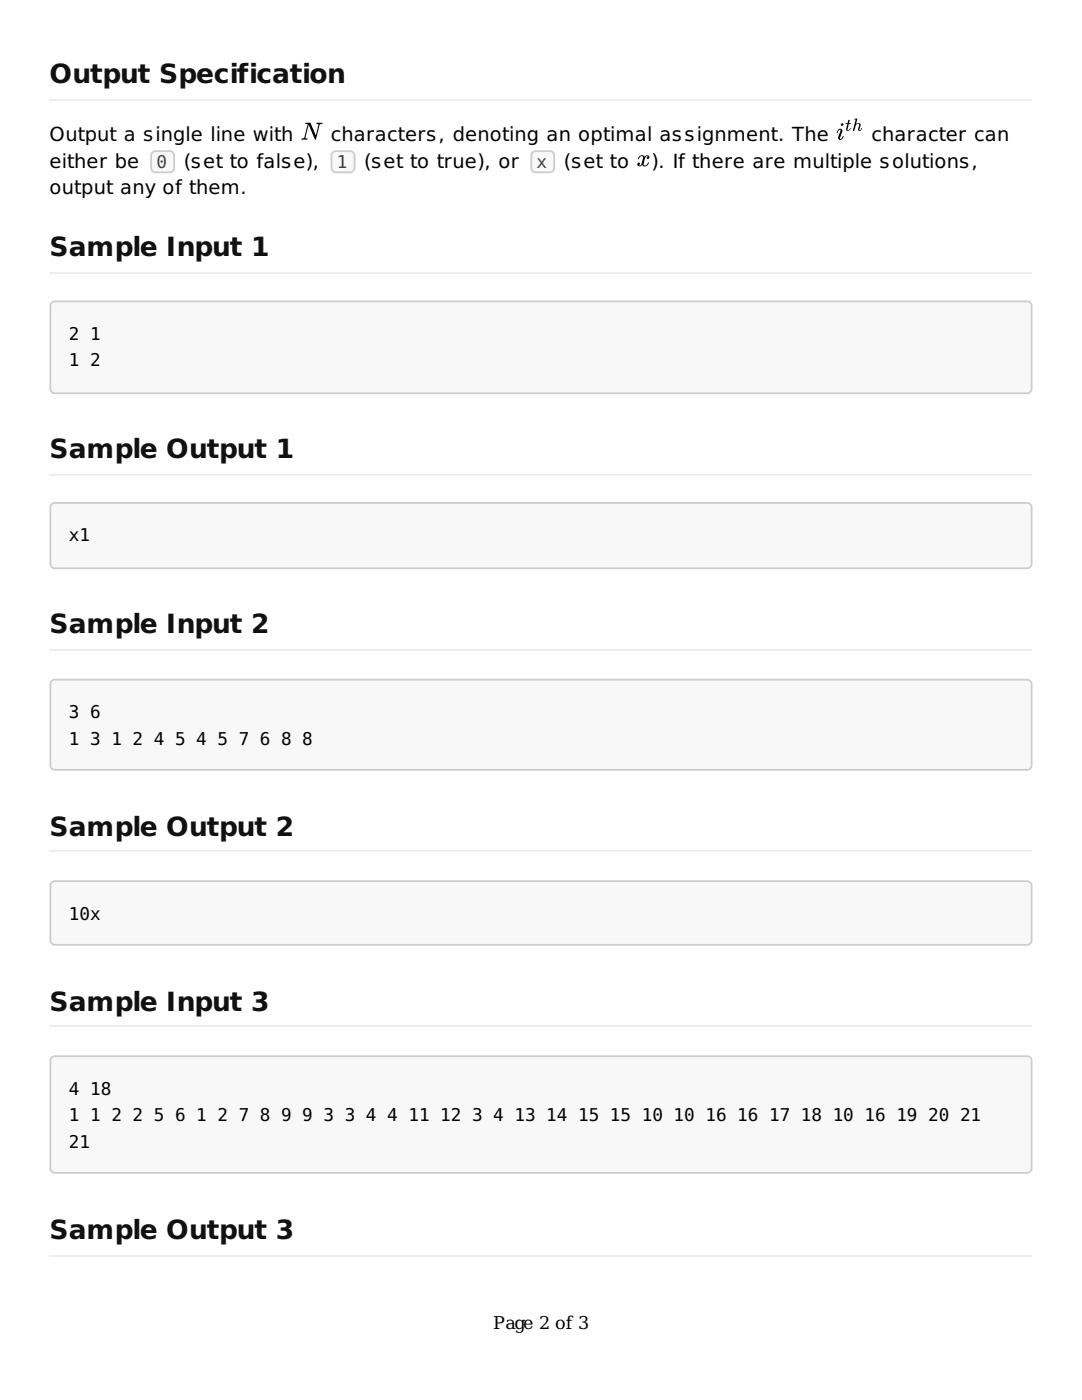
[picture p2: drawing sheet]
<svg xmlns="http://www.w3.org/2000/svg" width="216mm" height="279mm" viewBox="0 0 216 279" stroke-linecap="round" stroke-linejoin="round" font-family="sans-serif">
<path d="M9.9 19.9h196.1M9.9 54.5h196.1" fill="none" stroke="#eee" stroke-width=".35"/>
<path d="M10.1 60.4l.5-.4h.3h194.1a1.06 1.06 0 0 1 1 1v16.6a1.06 1.06 0 0 1-1 1.1h-194.1a1.06 1.06 0 0 1-1-1.1v-16.6zM10.8 60.9l.5-.2h193.3a.71 .71 0 0 1 .7 .7v15.9a.71 .71 0 0 1-.7 .7h-193.3a.71 .71 0 0 1-.7-.7v-15.9z" fill-rule="evenodd" fill="#ccc"/>
<path d="M10.4 60.5l.5-.2h194.1a.71 .71 0 0 1 .7 .7v16.6a.71 .71 0 0 1-.7 .7h-194.1a.71 .71 0 0 1-.7-.7v-16.6z" fill-rule="evenodd" fill="#f8f8f8"/>
<path d="M9.9 94.7h196.1" fill="none" stroke="#eee" stroke-width=".35"/>
<path d="M10.1 100.6l.5-.4h.3h194.1a1.06 1.06 0 0 1 1 1v11.3a1.06 1.06 0 0 1-1 1.1h-194.1a1.06 1.06 0 0 1-1-1.1v-11.3zM10.8 101.1l.5-.2h193.3a.71 .71 0 0 1 .7 .7v10.6a.71 .71 0 0 1-.7 .7h-193.3a.71 .71 0 0 1-.7-.7v-10.6z" fill-rule="evenodd" fill="#ccc"/>
<path d="M10.4 100.7l.5-.2h194.1a.71 .71 0 0 1 .7 .7v11.3a.71 .71 0 0 1-.7 .7h-194.1a.71 .71 0 0 1-.7-.7v-11.3z" fill-rule="evenodd" fill="#f8f8f8"/>
<path d="M9.9 129.6h196.1" fill="none" stroke="#eee" stroke-width=".35"/>
<path d="M10.1 135.9l.5-.4h.3h194.1a1.06 1.06 0 0 1 1 1v16.3a1.06 1.06 0 0 1-1 1h-194.1a1.06 1.06 0 0 1-1-1v-16.3zM10.8 136.4l.5-.2h193.3a.71 .71 0 0 1 .7 .7v15.5a.71 .71 0 0 1-.7 .7h-193.3a.71 .71 0 0 1-.7-.7v-15.5z" fill-rule="evenodd" fill="#ccc"/>
<path d="M10.4 136l.5-.2h194.1a.71 .71 0 0 1 .7 .7v16.3a.71 .71 0 0 1-.7 .7h-194.1a.71 .71 0 0 1-.7-.7v-16.3z" fill-rule="evenodd" fill="#f8f8f8"/>
<path d="M9.9 169.9h196.1" fill="none" stroke="#eee" stroke-width=".35"/>
<path d="M10.1 176.1l.5-.4h.3h194.1a1.06 1.06 0 0 1 1 1v11a1.06 1.06 0 0 1-1 1h-194.1a1.06 1.06 0 0 1-1-1v-11zM10.8 176.6l.5-.2h193.3a.71 .71 0 0 1 .7 .7v10.2a.71 .71 0 0 1-.7 .7h-193.3a.71 .71 0 0 1-.7-.7v-10.2z" fill-rule="evenodd" fill="#ccc"/>
<path d="M10.4 176.2l.5-.2h194.1a.71 .71 0 0 1 .7 .7v11a.71 .71 0 0 1-.7 .7h-194.1a.71 .71 0 0 1-.7-.7v-11z" fill-rule="evenodd" fill="#f8f8f8"/>
<path d="M9.9 204.8h196.1" fill="none" stroke="#eee" stroke-width=".35"/>
<path d="M10.1 211l.5-.3 .3-.1h194.1a1.06 1.06 0 0 1 1 1.1v21.5a1.06 1.06 0 0 1-1 1h-194.1a1.06 1.06 0 0 1-1-1v-21.5zM10.8 211.5l.5-.2h193.3a.71 .71 0 0 1 .7 .7v20.8a.71 .71 0 0 1-.7 .7h-193.3a.71 .71 0 0 1-.7-.7v-20.8z" fill-rule="evenodd" fill="#ccc"/>
<path d="M10.4 211.2l.5-.2h194.1a.71 .71 0 0 1 .7 .7v21.5a.71 .71 0 0 1-.7 .7h-194.1a.71 .71 0 0 1-.7-.7v-21.5z" fill-rule="evenodd" fill="#f8f8f8"/>
<path d="M9.9 250.6h196.1" fill="none" stroke="#eee" stroke-width=".35"/>
<path d="M30.2 30.4l.5-.4h.3h2.9a1.06 1.06 0 0 1 1 1v2.5a1.06 1.06 0 0 1-1 1.1h-2.9a1.06 1.06 0 0 1-1-1.1v-2.5z" fill-rule="evenodd" fill="#f8f8f8"/>
<path d="M30.2 30.4l.5-.4h.3h2.9a1.06 1.06 0 0 1 1 1v2.5a1.06 1.06 0 0 1-1 1.1h-2.9a1.06 1.06 0 0 1-1-1.1v-2.5zM30.5 30.5l.5-.2h2.9a.71 .71 0 0 1 .7 .7v2.5a.71 .71 0 0 1-.7 .7h-2.9a.71 .71 0 0 1-.7-.7v-2.5z" fill-rule="evenodd" fill="#ccc"/>
<path d="M66.2 30.4l.5-.4h.3h2.8a1.06 1.06 0 0 1 1.1 1v2.5a1.06 1.06 0 0 1-1.1 1.1h-2.8a1.06 1.06 0 0 1-1-1.1v-2.5z" fill-rule="evenodd" fill="#f8f8f8"/>
<path d="M66.2 30.4l.5-.4h.3h2.8a1.06 1.06 0 0 1 1.1 1v2.5a1.06 1.06 0 0 1-1.1 1.1h-2.8a1.06 1.06 0 0 1-1-1.1v-2.5zM66.5 30.5l.5-.2h2.8a.71 .71 0 0 1 .8 .7v2.5a.71 .71 0 0 1-.8 .7h-2.8a.71 .71 0 0 1-.7-.7v-2.5z" fill-rule="evenodd" fill="#ccc"/>
<path d="M106 30.4l.6-.4h.3h2.8a1.06 1.06 0 0 1 1.1 1v2.5a1.06 1.06 0 0 1-1.1 1.1h-2.8a1.06 1.06 0 0 1-1.1-1.1v-2.5z" fill-rule="evenodd" fill="#f8f8f8"/>
<path d="M106 30.4l.6-.4h.3h2.8a1.06 1.06 0 0 1 1.1 1v2.5a1.06 1.06 0 0 1-1.1 1.1h-2.8a1.06 1.06 0 0 1-1.1-1.1v-2.5zM106.4 30.5l.5-.2h2.8a.71 .71 0 0 1 .7 .7v2.5a.71 .71 0 0 1-.7 .7h-2.8a.71 .71 0 0 1-.7-.7v-2.5z" fill-rule="evenodd" fill="#ccc"/>
<g fill="#000">
<path d="M61 24.5h1l1 2.5 .5-2.1-.4-.2a.95 .95 0 0 1 1-.2l.3 .1-.2 .1a.42 .42 0 0 0-.5 .4l-.7 2.8h-.2l-1.2-3-.7 2.6 .4 .1v.2l-1.2 .1 .1-.2 .5-.2 .7-2.8h-.4zM127.6 31.2l.5-.2 .5 .3a.46 .46 0 0 1 .7-.3 .46 .46 0 0 1 .1 .7h-.3v-.2l.2-.3a.42 .42 0 0 0-.5 .1 .42 .42 0 0 0-.1 .4l-.3 1 .2 .3a.66 .66 0 0 0 .7-.6h.2a.77 .77 0 0 1-.5 .7 .77 .77 0 0 1-.9-.2 .43 .43 0 0 1-.7 .3 .43 .43 0 0 1 .1-.7 .27 .27 0 0 1 .2 .2 .27 .27 0 0 1-.2 .3h.1a1.65 1.65 0 0 0 .7-1.6l-.1-.2a.89 .89 0 0 0-.8 .6l-.1-.2zM169.3 23.9l.2 .1-.1 .6h.4l-.1 .1h-.3l-.3 1.3a.42 .42 0 0 0 .5-.4h.2a.48 .48 0 0 1-.4 .5 .48 .48 0 0 1-.6-.4l.3-.9-.4-.1 .4-.1zM170.5 23.7h.6l-.3 1.1a.52 .52 0 0 1 .8-.2 .52 .52 0 0 1 0 .8l-.1 .6 .5-.4a.39 .39 0 0 1-.3 .5 .39 .39 0 0 1-.5-.4l.2-.8-.2-.2a1.36 1.36 0 0 0-.7 1.4h-.3l.5-2.2h-.2z"/>
<path d="M167.8 24.8a.27 .27 0 0 0 .5 0 .27 .27 0 0 0-.5 0zM167.2 25.9l-.2 .6h.1a.42 .42 0 0 1 .2-.4 .42 .42 0 0 1 .4-.1l-.4 1.2a.47 .47 0 0 0 .1 .7 .47 .47 0 0 0 .7-.2l.3-.5-.1-.1a.68 .68 0 0 1-.7 .6l.4-1.3a.48 .48 0 0 0-.1-.7 .48 .48 0 0 0-.7 .2z"/>
</g>
<g font-size="5.3" fill="#111">
<text x="9.9" y="16.6">Output Specification</text>
<text x="9.9" y="51.2">Sample Input 1</text>
<text x="9.9" y="91.4">Sample Output 1</text>
<text x="9.9" y="126.3">Sample Input 2</text>
<text x="9.9" y="166.9">Sample Output 2</text>
<text x="9.9" y="201.8">Sample Input 3</text>
<text x="9.9" y="247.3">Sample Output 3</text>
</g>
<g font-size="3.9">
<text x="9.9" y="28.2">Output a single line with</text>
<text x="66" y="28.2">characters, denoting an optimal assignment. The</text>
<text x="173.9" y="28.2">character can</text>
<text x="9.9" y="33.5">either be</text>
<text x="36.7" y="33.5">(set to false),</text>
<text x="72.7" y="33.5">(set to true), or</text>
<text x="112.5" y="33.5">(set to</text>
<text x="130" y="33.5">). If there are multiple solutions,</text>
<text x="9.9" y="38.8">output any of them.</text>
</g>
<g font-size="3.5" fill="#444">
<text x="31.2" y="33.5">0</text>
<text x="67.2" y="33.5">1</text>
<text x="107.1" y="33.5">x</text>
</g>
<g font-size="3.5">
<text x="13.8" y="67.8">2</text>
<text x="18" y="67.8">1</text>
<text x="13.8" y="73.1">1</text>
<text x="18" y="73.1">2</text>
<text x="13.8" y="108">x1</text>
<text x="13.8" y="143.3">3</text>
<text x="18" y="143.3">6</text>
<text x="13.8" y="148.6">1</text>
<text x="18" y="148.6">3</text>
<text x="22.2" y="148.6">1</text>
<text x="26.5" y="148.6">2</text>
<text x="30.7" y="148.6">4</text>
<text x="34.9" y="148.6">5</text>
<text x="39.2" y="148.6">4</text>
<text x="43.4" y="148.6">5</text>
<text x="47.6" y="148.6">7</text>
<text x="51.9" y="148.6">6</text>
<text x="56.1" y="148.6">8</text>
<text x="60.3" y="148.6">8</text>
<text x="13.8" y="183.5">10x</text>
<text x="13.8" y="218.5">4</text>
<text x="18" y="218.5">18</text>
<text x="13.8" y="223.8">1</text>
<text x="18" y="223.8">1</text>
<text x="22.2" y="223.8">2</text>
<text x="26.5" y="223.8">2</text>
<text x="30.7" y="223.8">5</text>
<text x="34.9" y="223.8">6</text>
<text x="39.2" y="223.8">1</text>
<text x="43.4" y="223.8">2</text>
<text x="47.6" y="223.8">7</text>
<text x="51.9" y="223.8">8</text>
<text x="56.1" y="223.8">9</text>
<text x="60.3" y="223.8">9</text>
<text x="64.6" y="223.8">3</text>
<text x="68.8" y="223.8">3</text>
<text x="73" y="223.8">4</text>
<text x="77.3" y="223.8">4</text>
<text x="81.5" y="223.8">11</text>
<text x="87.8" y="223.8">12</text>
<text x="94.2" y="223.8">3</text>
<text x="98.4" y="223.8">4</text>
<text x="102.7" y="223.8">13</text>
<text x="109" y="223.8">14</text>
<text x="115.4" y="223.8">15</text>
<text x="121.7" y="223.8">15</text>
<text x="128.1" y="223.8">10</text>
<text x="134.4" y="223.8">10</text>
<text x="140.8" y="223.8">16</text>
<text x="147.1" y="223.8">16</text>
<text x="153.5" y="223.8">17</text>
<text x="159.8" y="223.8">18</text>
<text x="166.2" y="223.8">10</text>
<text x="172.5" y="223.8">16</text>
<text x="178.9" y="223.8">19</text>
<text x="185.2" y="223.8">20</text>
<text x="191.6" y="223.8">21</text>
<text x="13.8" y="229.1">21</text>
<text x="98.4" y="265.3">Page 2 of 3</text>
</g>
</svg>
